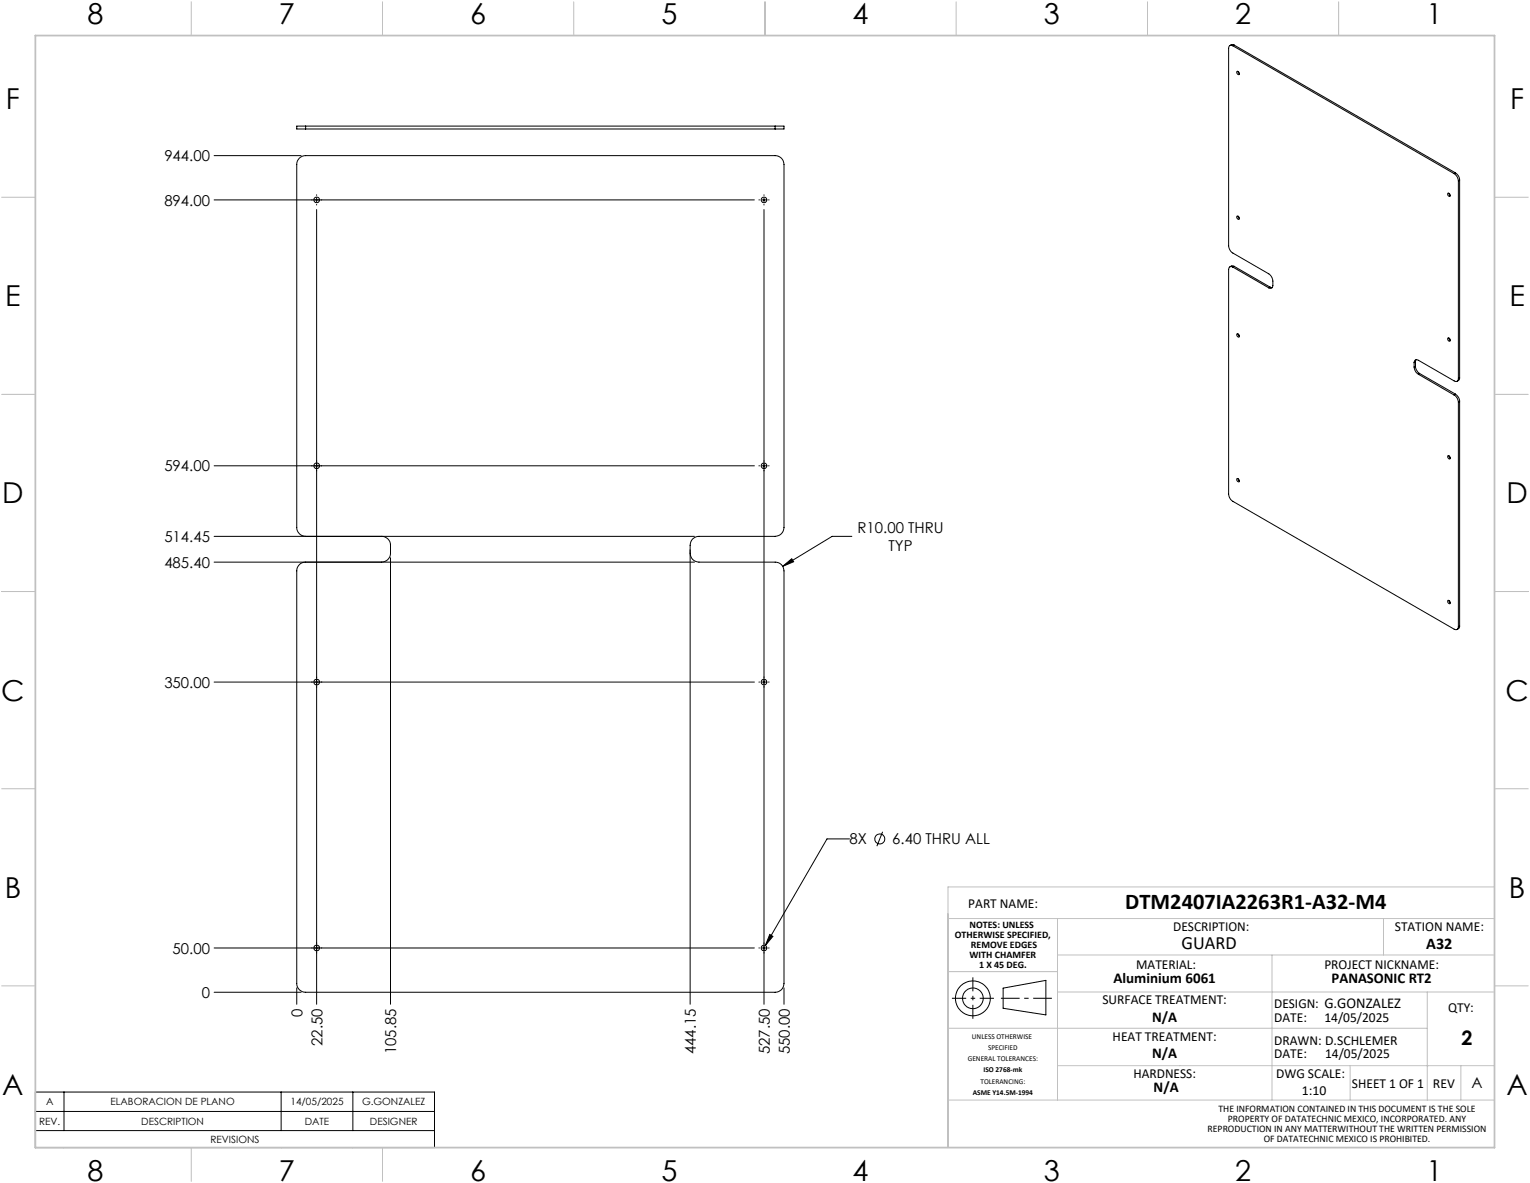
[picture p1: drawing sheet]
<svg xmlns="http://www.w3.org/2000/svg" width="432mm" height="334mm" viewBox="0 0 432 334" stroke-linecap="round" stroke-linejoin="round" font-family="sans-serif">
<g fill="none" stroke="#000" stroke-width=".28">
<path d="M347.9 12.9a.74 .74 0 0 0-.8 0 .74 .74 0 0 0-.4 .7v55.7a2.61 2.61 0 0 0 1.2 2.1l10.2 5.8a2.71 2.71 0 0 1 1.1 2.1v1.2a.72 .72 0 0 1-.3 .8 .72 .72 0 0 1-.8-.1M347.9 12.9l62.5 36.1M348.3 12.7l-.6-.1-.6 .3M348.3 12.7l-.4 .2M348.3 12.7l62.5 36.1M86.3 35.6h-2.6v.8h2.6M86.3 35.6v.8M86.3 35.6h132.5M86.3 36.4h132.5M218.8 35.6h2.5v.8h-2.5M218.8 35.6v.8M349.1 20.2a.55 .55 0 0 1 .6 .2 .55 .55 0 0 1-.1 .7 .66 .66 0 0 1-.5-.9z"/>
<path d="M349.4 20.2l.4 .6M60.4 43.9h24.6M60.4 56.4h152.5M89.4 54.9v.2M89.4 55.7v1.3M89.4 57.7v.1M89.4 59.1v224.2M214.2 56.4h.1M215 56.4h1.3M215.6 54.9v.2M215.6 55.7v1.3M215.6 57.7v.1"/>
<path d="M215.6 59.1v224.2M216.9 56.4h.2M408.6 54.5a.55 .55 0 0 1 .6 .3 .55 .55 0 0 1-.1 .6 .66 .66 0 0 1-.5-.9zM408.9 54.5l.4 .7M410.4 49a2.61 2.61 0 0 1 1.2 2M410.8 48.8a2.46 2.46 0 0 1 1.1 2M410.8 48.8l-.4 .2M411.6 51v55.8M411.9 50.8l-.3 .2M411.9 50.8v55.7M347.9 75.3a.74 .74 0 0 0-.8 0 .74 .74 0 0 0-.4 .7v63.4a2.61 2.61 0 0 0 1.2 2l62.5 36.1a.73 .73 0 0 0 .8 0 .73 .73 0 0 0 .4-.7M347.9 75.3l10.2 5.9"/>
<path d="M348.3 75.1l-.6-.1-.6 .3M348.3 75.1l-.4 .2M348.3 75.1l10.1 5.9M349.1 61a.49 .49 0 0 1 .6 .3 .49 .49 0 0 1-.2 .6l-.5-.5zM349.4 61l.4 .6M349.1 94.2a.57 .57 0 0 1 .6 .3 .57 .57 0 0 1-.1 .6 .68 .68 0 0 1-.5-.9zM349.4 94.2l.4 .6M358.4 81l.7 .1M358.4 81l-.3 .2M408.6 95.3a.49 .49 0 0 1 .6 .3 .49 .49 0 0 1-.2 .6l-.4-.3zM408.9 95.3l.4 .7M399.1 102.3a.73 .73 0 0 1 .4-.8 .73 .73 0 0 1 .8 .1l10.1 5.8a.72 .72 0 0 0 .8 .1 .72 .72 0 0 0 .4-.7"/>
<path d="M399.1 103.5a2.61 2.61 0 0 0 1.2 2.1M399.1 102.3v1.2M399.5 103.3a2.71 2.71 0 0 0 1.1 2.1M399.5 102.1l-.4 .2M399.5 103.3l-.4 .2M399.5 102.1v1.2M399.7 101.5l-.2 .6M400.3 105.6l10.1 5.8M400.6 105.4l-.3 .2M400.6 105.4l10.2 5.8M410.4 111.4a2.48 2.48 0 0 1 1.2 2M410.8 111.2a2.46 2.46 0 0 1 1.1 2"/>
<path d="M410.8 111.2l-.4 .2M411.6 113.4v63.4M411.9 106.5l-.1 .7-.6 .3M411.9 106.5l-.3 .3M411.9 113.2v63.4M411.9 113.2l-.3 .2M60.4 131.4h152.5M214.2 131.4h.1M215 131.4h1.3M216.9 131.4h.2M349.1 135a.57 .57 0 0 1 .6 .3 .57 .57 0 0 1-.1 .6 .68 .68 0 0 1-.5-.9zM349.4 135l.4 .7"/>
<path d="M408.6 128.5a.57 .57 0 0 1 .6 .3 .57 .57 0 0 1-.1 .7 .68 .68 0 0 1-.5-1zM408.9 128.5l.4 .7M60.4 151.3h135.6M60.4 158.5h135.6M86.3 151.3a2.53 2.53 0 0 1-2.6-2.5v-102.4a2.47 2.47 0 0 1 2.6-2.5h132.5a2.47 2.47 0 0 1 2.5 2.5v102.4a2.53 2.53 0 0 1-2.5 2.5h-21.5a2.47 2.47 0 0 0-2.5 2.5v129.5M107.7 151.3a2.47 2.47 0 0 1 2.5 2.5 4.8 4.8 0 0 1-.4 3.6l-.7 .7-1.4 .4M110.2 157.3v126M194.8 156a2.53 2.53 0 0 0 2.5 2.5h21.5a2.47 2.47 0 0 1 2.5 2.5v116.4a2.47 2.47 0 0 1-2.5 2.5h-132.5a2.47 2.47 0 0 1-2.6-2.5v-116.4a2.47 2.47 0 0 1 2.6-2.5M220.9 159.7l2.5-2.1 .6 .8zM240.4 151.3h-5.6l-13.9 8.4M408.6 169.3a.57 .57 0 0 1 .6 .3 .57 .57 0 0 1-.1 .7 .68 .68 0 0 1-.5-1zM408.9 169.4l.4 .6"/>
<path d="M411.9 176.6l-.1 .6-.6 .3M411.9 176.6l-.3 .2M60.4 192.4h152.5M214.2 192.4h.1M215 192.4h1.3M216.9 192.4h.2M239.7 236.6h-6.3l-17.4 30.1M249.1 234.6l-1.6 4.1M60.4 279.9h24.6M60.4 267.4h152.5M83.7 278.6v4.7M214.2 267.4h.1"/>
<path d="M215 267.4h1.3M216.9 267.4h.2M217.2 263.6l.9 .5-2.1 2.6zM221.3 278.6v4.7M283.1 278.7l12.1-2.2v9.8l-12.1-1.9zM10 308h112.6v15.7h-112.6zM10 318.9h112.6M10 313.5h112.6M18.1 308v10.9M79.3 308v10.9M99.6 308v10.9"/>
<circle cx="89.4" cy="56.4" r=".81"/>
<circle cx="215.6" cy="56.4" r=".81"/>
<circle cx="89.4" cy="131.4" r=".81"/>
<circle cx="215.6" cy="131.4" r=".81"/>
<circle cx="89.4" cy="192.4" r=".81"/>
<circle cx="215.6" cy="192.4" r=".81"/>
<circle cx="248.3" cy="236.6" r="1.4"/>
<circle cx="89.4" cy="267.4" r=".81"/>
<circle cx="215.6" cy="267.4" r=".81"/>
<circle cx="274.6" cy="281.6" r="4.9"/>
<circle cx="274.6" cy="281.6" r="2.91"/>
</g>
<path d="M268.7 281.6h11.8" fill="none" stroke="#000" stroke-width=".28" stroke-dasharray="15.2 1.3 1.3 1.3" stroke-dashoffset="11.2" stroke-linecap="butt"/>
<path d="M274.6 287.4v-11.7" fill="none" stroke="#000" stroke-width=".28" stroke-dasharray="15.2 1.3 1.3 1.3" stroke-dashoffset="11.3" stroke-linecap="butt"/>
<path d="M282.5 281.6h14.4" fill="none" stroke="#000" stroke-width=".28" stroke-dasharray="15.2 1.3 1.3 1.3" stroke-dashoffset="10" stroke-linecap="butt"/>
<g fill="none" stroke="#c0c0c0" stroke-width=".28">
<path d="M54 .5v9.5M107.9 .5v9.5M161.9 .5v9.5M215.9 .5v9.5M269.8 .5v9.5M323.8 .5v9.5M377.8 .5v9.5M.5 55.6h9.5M421.8 55.6h9.5M.5 111.2h9.5M421.8 111.2h9.5M.5 166.8h9.5"/>
<path d="M421.8 166.8h9.5M.5 222.5h9.5M421.8 222.5h9.5M267.5 259.1h154.3M298.4 259.1v51.2M390.5 259.1v10.3M421.8 250.2h-154.3v73.5M.5 278.1h9.5M267.5 274h30.9M298.4 269.4h123.4M298.4 279.8h123.4M359 269.4v40.9"/>
<path d="M402.8 279.8v30.5M421.8 278.1h9.5M267.5 290h135.3M267.5 310.3h154.3M298.4 300.6h123.4M381 300.6v9.7M402.8 300.6h.1M412.3 300.6v9.7M54 323.7v9.5M107.9 323.7v9.5M379.9 323.7v.1"/>
</g>
<path d="M10 10h411.8v313.7h-411.8z" fill="none" stroke="#c0c0c0" stroke-width=".5"/>
<path d="M217.2 263.6l-1.2 3.1 2.1-2.6zM220.9 159.7l3.1-1.3-.6-.8z" fill="#000"/>
<g font-size="8.1">
<text x="24.7" y="6.6">8</text>
<text x="78.7" y="6.6">7</text>
<text x="132.7" y="6.6">6</text>
<text x="186.7" y="6.6">5</text>
<text x="240.6" y="6.6">4</text>
<text x="294.6" y="6.6">3</text>
<text x="348.6" y="6.6">2</text>
<text x="402.6" y="6.6">1</text>
<text x="1.7" y="30.8">F</text>
<text x="426.2" y="30.8">F</text>
<text x="1.5" y="86.4">E</text>
<text x="426" y="86.4">E</text>
<text x=".6" y="142">D</text>
<text x="425.1" y="142">D</text>
<text x=".3" y="197.6">C</text>
<text x="424.8" y="197.6">C</text>
<text x="1.3" y="253.2">B</text>
<text x="425.8" y="253.2">B</text>
<text x=".6" y="308.8">A</text>
<text x="425.1" y="308.8">A</text>
<text x="24.7" y="333">8</text>
<text x="78.7" y="333">7</text>
<text x="132.7" y="333">6</text>
<text x="186.7" y="333">5</text>
<text x="240.6" y="333">4</text>
<text x="294.6" y="333">3</text>
<text x="348.6" y="333">2</text>
<text x="402.6" y="333">1</text>
</g>
<text font-size="6.3" x="317.6" y="256.4">DTM2407IA2263R1-A32-M4</text>
<text font-size="5.6" x="412.5" y="294.8">2</text>
<text font-size="5.3" x="333.5" y="267.6">GUARD</text>
<text font-size="4.6" x="402.5" y="267.6">A32</text>
<g font-size="4.2">
<text x="46.4" y="45.5">944.00</text>
<text x="46.4" y="58">894.00</text>
<text x="46.4" y="133">594.00</text>
<text x="46.4" y="152.9">514.45</text>
<text x="242" y="150.3">R10.00 THRU</text>
<text x="250.8" y="155.4">TYP</text>
<text x="46.4" y="160.1">485.40</text>
<text x="46.4" y="194">350.00</text>
<text x="239.8" y="238.2">8X</text>
<text x="251.8" y="238.2">6.40 THRU ALL</text>
<text x="48.7" y="269">50.00</text>
<text x="56.9" y="281.5">0</text>
<text x="314.2" y="277.3">Aluminium 6061</text>
<text x="375.8" y="277.3">PANASONIC RT2</text>
<text x="85.4" y="286.8" transform="rotate(-90 85.4 286.8)">0</text>
<text x="325.2" y="288.1">N/A</text>
<text x="91" y="295" transform="rotate(-90 91 295)">22.50</text>
<text x="111.8" y="297.3" transform="rotate(-90 111.8 297.3)">105.85</text>
<text x="196.4" y="297.3" transform="rotate(-90 196.4 297.3)">444.15</text>
<text x="217.2" y="297.3" transform="rotate(-90 217.2 297.3)">527.50</text>
<text x="222.9" y="297.3" transform="rotate(-90 222.9 297.3)">550.00</text>
<text x="325.2" y="298.5">N/A</text>
<text x="325.6" y="308">N/A</text>
<text x="415.3" y="306.7">A</text>
</g>
<g font-size="3.9">
<text x="273.3" y="256.1">PART NAME:</text>
<text x="331.1" y="262.7">DESCRIPTION:</text>
<text x="393.7" y="262.7">STATION NAME:</text>
<text x="320.6" y="273.2">MATERIAL:</text>
<text x="373.8" y="273.2">PROJECT NICKNAME:</text>
<text x="311.1" y="283.3">SURFACE TREATMENT:</text>
<text x="359.6" y="284.3">DESIGN: G.GONZALEZ</text>
<text x="408.7" y="285.5">QTY:</text>
<text x="314" y="293.6">HEAT TREATMENT:</text>
<text x="359.6" y="288.1">DATE:</text>
<text x="373.8" y="288.1">14/05/2025</text>
<text x="359.6" y="294.6">DRAWN: D.SCHLEMER</text>
<text x="359.6" y="298.5">DATE:</text>
<text x="374" y="298.5">14/05/2025</text>
<text x="319.9" y="303.9">HARDNESS:</text>
<text x="360.2" y="303.9">DWG SCALE:</text>
<text x="367.4" y="308.9">1:10</text>
<text x="381.6" y="306.8">SHEET 1 OF 1</text>
<text x="404.4" y="306.8">REV</text>
</g>
<g font-size="2.8">
<text x="273.6" y="261.9">NOTES: UNLESS</text>
<text x="269.5" y="264.7">OTHERWISE SPECIFIED,</text>
<text x="274" y="267.5">REMOVE EDGES</text>
<text x="273.6" y="270.3">WITH CHAMFER</text>
<text x="276.3" y="273.2">1 X 45 DEG.</text>
<text x="13" y="311.8">A</text>
<text x="31.2" y="311.8">ELABORACION DE PLANO</text>
<text x="82" y="311.8">14/05/2025</text>
<text x="102.2" y="311.8">G.GONZALEZ</text>
<text x="11" y="317.2">REV.</text>
<text x="39.9" y="317.2">DESCRIPTION</text>
<text x="86" y="317.2">DATE</text>
<text x="104.4" y="317.2">DESIGNER</text>
<text x="343.9" y="313.5">THE INFORMATION CONTAINED IN THIS DOCUMENT IS THE SOLE</text>
<text x="346.5" y="316.3">PROPERTY OF DATATECHNIC MEXICO, INCORPORATED. ANY</text>
<text x="59.4" y="322.3">REVISIONS</text>
<text x="340.8" y="319.2">REPRODUCTION IN ANY MATTERWITHOUT THE WRITTEN PERMISSION</text>
<text x="356.6" y="322">OF DATATECHNIC MEXICO IS PROHIBITED.</text>
</g>
<g font-size="2.1">
<text x="274.3" y="293.1">UNLESS OTHERWISE</text>
<text x="273.1" y="299.4">GENERAL TOLERANCES:</text>
<text x="278.9" y="296.3">SPECIFIED</text>
<text x="276.7" y="305.6">TOLERANCING:</text>
<text x="277.6" y="302.5">ISO 2768-mk</text>
<text x="274.5" y="308.7">ASME Y14.5M-1994</text>
</g>
</svg>
